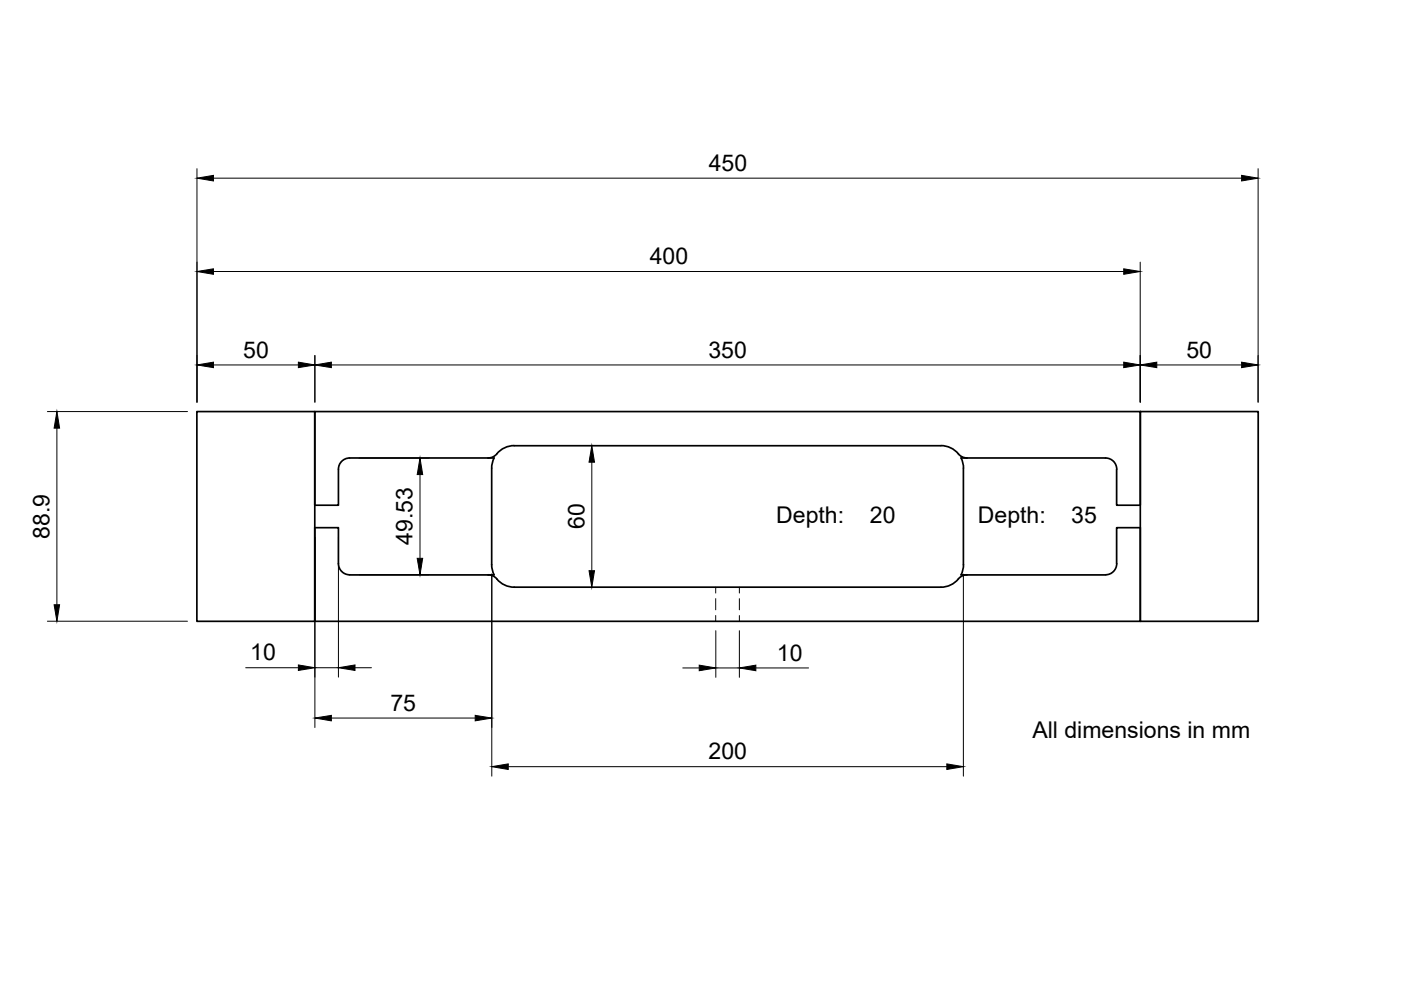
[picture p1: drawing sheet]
<svg xmlns="http://www.w3.org/2000/svg" width="297mm" height="210mm" viewBox="0 0 297 210" stroke-linecap="round" stroke-linejoin="round" font-family="sans-serif">
<!-- layer: Visible -->
<g fill="none" stroke="#000" stroke-width=".36">
<path d="M41.7 87.3h25v44.4h-25zM74.1 97.1h30.7l-.4 .8-.2 1.4v20.4l.2 1.3 .4 .9M74.1 97.1a2.38 2.38 0 0 0-2.3 2.4v7.6h-5.1v-19.8h175.1v19.8h-5.1l.1-7.6a2.38 2.38 0 0 0-2.4-2.4h-30.6l.5 1.7v20.9l-.2 1.3-.3 .9M109 94.5h90.5M109 94.5a5 5 0 0 0-4 2l-.7 .5-.8 .1M199.5 94.5l1.8 .3 1 .6 .9 .8M203.2 96.2l.6 .6 1.2 .3M241.8 87.3h25v44.4h-25zM71.8 119.5a2.38 2.38 0 0 0 2.3 2.4M71.8 119.5v-7.6h-5.1v19.8h175.1v-19.8h-5.1v7.6M236.8 119.5a2.38 2.38 0 0 1-2.4 2.4M74.1 121.9h30.7"/>
<path d="M103.5 121.9l.8 .1 .7 .4a5 5 0 0 0 4 2.1h90.5l1.8-.3 1-.6 .9-.9M203.8 121.9h30.6M205 121.9l-1.2 .3-.6 .5"/>
</g>
<!-- layer: Hidden -->
<path d="M151.7 124.5v1.2M151.7 126.9v2.4M151.7 130.5v1.2M156.8 124.5v1.2M156.8 126.9v2.4M156.8 130.5v1.2" fill="none" stroke="#000" stroke-width=".21"/>
<!-- layer: Dimensions -->
<g fill="none" stroke="#000" stroke-width=".21">
<path d="M41.8 35.8v49.5M45.3 37.8h217.9M266.7 35.8v49.5M45.3 57.6h193M241.7 55.6v29.7M45.3 77.4h18M66.8 75.4v9.9M70.3 77.4h168M245.3 77.4h17.9M10.1 87.3h29.7M12.1 90.8v37.4M76.1 97.1h14.9"/>
<path d="M125.5 98v23M66.8 113.9v40.4M71.8 113.9v29.7M89 100.6v17.8M10.1 131.7h29.7M76.1 121.9h14.9M104.3 121.7v42.9M151.8 133.7v9.9M156.8 133.7v9.9M204.3 121.7v42.9M52.1 141.6h11.2M66.8 141.6h5"/>
<path d="M70.3 152.2h30.5M75.3 141.6h3.5M144.8 141.6h3.5M151.8 141.6h5M160.3 141.6h11.1M107.8 162.6h92.9"/>
</g>
<g fill="#000" stroke="#000" stroke-width=".21">
<path d="M41.8 37.8l3.5-.6v1.2zM263.2 37.2l3.5 .6-3.5 .6zM41.8 57.6l3.5-.6v1.2zM238.3 57l3.4 .6-3.4 .6zM41.8 77.4l3.5-.6v1.1zM63.3 76.8l3.5 .6-3.5 .5zM66.8 77.4l3.5-.6v1.1zM238.3 76.8l3.4 .6-3.4 .5zM241.7 77.4l3.6-.6v1.1zM263.2 76.8l3.5 .6-3.5 .5zM12.1 87.3l.5 3.5h-1.1zM125.5 94.5l.5 3.5h-1.1z"/>
<path d="M89 97.1l.6 3.5h-1.1zM88.5 118.4h1.1l-.6 3.5zM11.5 128.2h1.1l-.5 3.5zM124.9 121h1.1l-.5 3.5zM63.3 141l3.5 .6-3.5 .5zM66.8 152.2l3.5-.5v1.1zM71.8 141.6l3.5-.6v1.1zM100.8 151.7l3.5 .5-3.5 .6zM148.3 141l3.5 .6-3.5 .6zM156.8 141.6l3.5-.6v1.2zM104.3 162.6l3.5-.6v1.1zM200.7 162l3.6 .6-3.6 .5z"/>
</g>
<g font-size="4.9">
<text x="150.3" y="36.2">450</text>
<text x="137.8" y="56">400</text>
<text x="51.6" y="75.8">50</text>
<text x="150.2" y="75.8">350</text>
<text x="251.5" y="75.8">50</text>
<text x="123.9" y="112.2" transform="rotate(-90 123.9 112.2)">60</text>
<text x="164.6" y="110.9">Depth:</text>
<text x="184.4" y="110.9">20</text>
<text x="207.3" y="110.9">Depth:</text>
<text x="227.1" y="110.9">35</text>
<text x="10.5" y="114.3" transform="rotate(-90 10.5 114.3)">88.9</text>
<text x="87.5" y="115.5" transform="rotate(-90 87.5 115.5)">49.53</text>
<text x="53.1" y="140">10</text>
<text x="164.7" y="140.1">10</text>
<text x="82.8" y="150.7">75</text>
<text x="150.2" y="161">200</text>
<text x="218.9" y="156.5">All dimensions in mm</text>
</g>
</svg>
